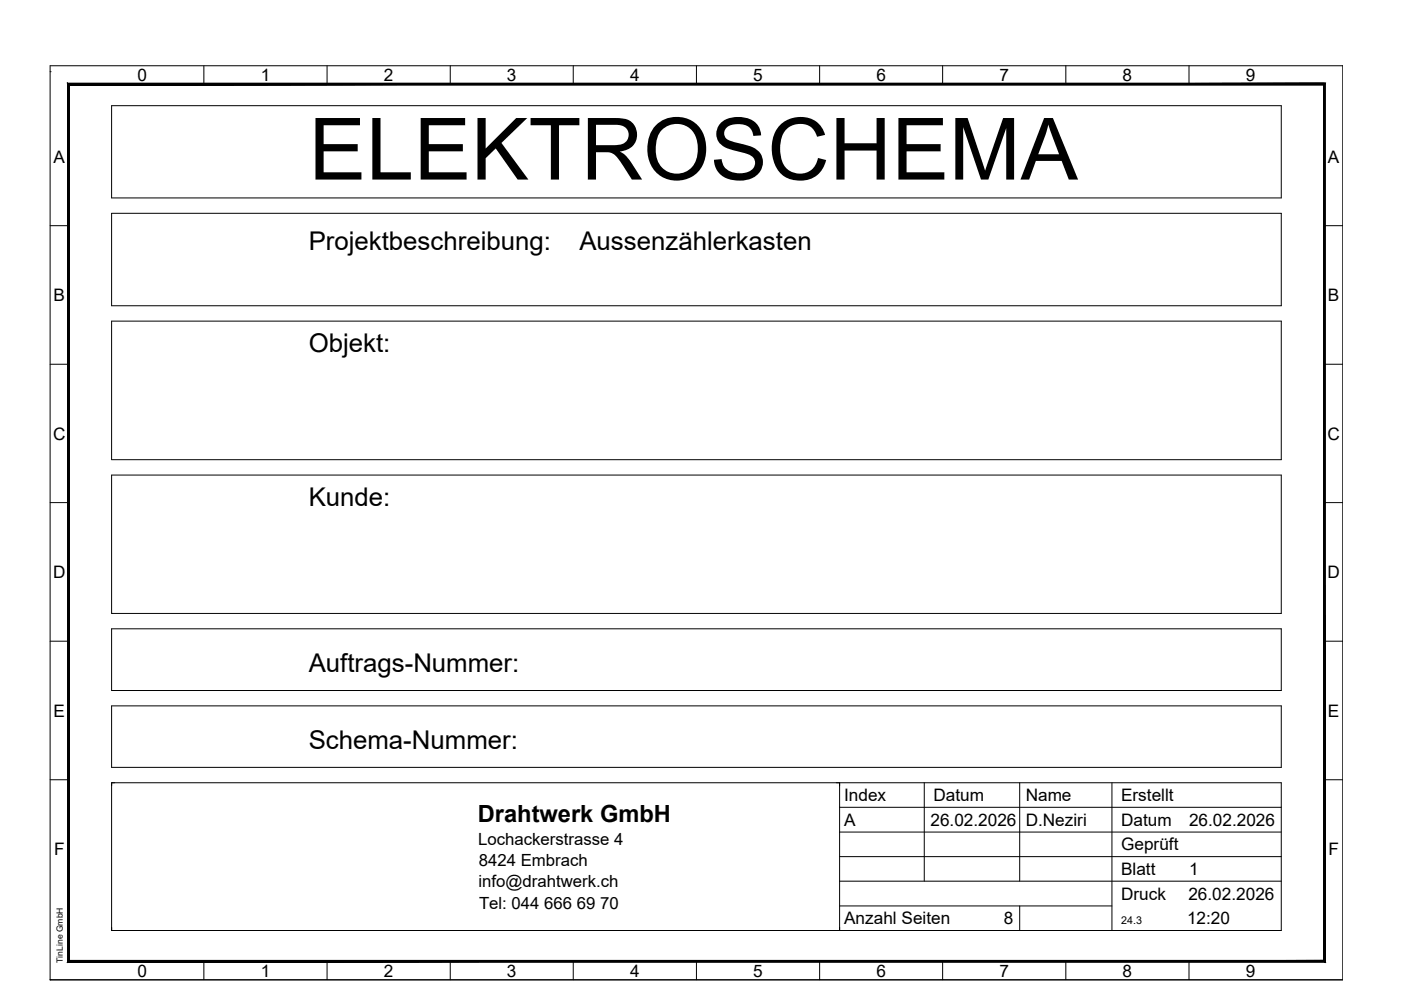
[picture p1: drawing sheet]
<svg xmlns="http://www.w3.org/2000/svg" width="297mm" height="210mm" viewBox="0 0 297 210" stroke-linecap="round" stroke-linejoin="round" font-family="sans-serif">
<g fill="none" stroke="#000" stroke-width=".21">
<path d="M10.6 15.2h.1M10.6 13.9h274.1v193.8h-274.1zM43.2 13.9v3.9M69.3 13.9v3.9M95.5 13.9v3.9M121.5 13.9v3.9M147.7 13.9v3.9M173.8 13.9v3.9M199.9 13.9v3.9M226 13.9v3.9M252.1 13.9v3.9M23.7 22.4h248v19.6h-248z"/>
<path d="M10.6 47.9h3.9M23.7 45.2h248v19.6h-248zM280.8 47.9h3.9M10.6 77.2h3.9M23.7 68.1h248v29.4h-248zM280.8 77.2h3.9M10.6 106.6h3.9M23.7 100.7h248v29.4h-248zM280.8 106.6h3.9M10.6 135.9h3.9M23.7 133.3h248v13.1h-248zM280.8 135.9h3.9"/>
<path d="M23.7 149.7h248v13h-248zM10.6 165.3h3.9M23.7 166h248v31.3h-248zM24.3 166h-.6v.6M177.3 166h.7v.6M178 171.2h93.7M178 176.4h93.7M178 166v31.3M196 166v20.8M216.2 166v20.8M235.8 166v31.3M280.8 165.3h3.9"/>
<path d="M23.7 196.6v.7h.6M178 196.6v.7h-.7M178 181.6h93.7M178 186.8h93.7M178 192.1h57.8M216.2 192.1v5.2M10.6 207.7h.1M43.2 203.8v3.9M69.3 203.8v3.9M95.5 203.8v3.9M121.5 203.8v3.9M147.7 203.8v3.9"/>
<path d="M173.8 203.8v3.9M199.9 203.8v3.9M226 203.8v3.9M252.1 203.8v3.9"/>
</g>
<g fill="#000" stroke="#000" stroke-width=".21">
<path d="M14.7 18h265.9l.4-.3zM14.4 17.7h266.6l-266.3 .3zM14.4 17.7l.3 185.9v-185.6zM14.4 17.7l.3 185.9-.3 .4zM14.7 203.6l-.3 .4 266.2-.4zM14.4 204l266.2-.4 .4 .4zM280.6 18v185.6l.4 .4zM280.6 18l.4-.3v186.3z"/>
<path d="M280.6 17.8l.4 186.2v-186.2zM280.6 17.8l.4 186.2-.4-.4zM14.4 204h266.6l-.4-.4zM14.4 204l.3-.4h265.9zM14.4 17.7v186.3l.3-.4zM14.4 17.7l.3 .3v185.6zM14.4 17.7l.3 .3 266.1-.3zM14.7 18l266.1-.3v.3z"/>
</g>
<text font-size="18.2" x="65.4" y="38.1">ELEKTROSCHEMA</text>
<g font-size="5.5">
<text x="65.4" y="53.1">Projektbeschreibung:</text>
<text x="122.9" y="53.1">Aussenzählerkasten</text>
<text x="65.4" y="74.6">Objekt:</text>
<text x="65.4" y="107.2">Kunde:</text>
<text x="65.4" y="142.5">Auftrags-Nummer:</text>
<text x="65.4" y="158.8">Schema-Nummer:</text>
</g>
<text font-size="5" x="101.3" y="174.3">Drahtwerk GmbH</text>
<g font-size="3.6">
<text x="29.2" y="17.2">0</text>
<text x="55.3" y="17.2">1</text>
<text x="81.4" y="17.2">2</text>
<text x="107.5" y="17.2">3</text>
<text x="133.6" y="17.2">4</text>
<text x="159.7" y="17.2">5</text>
<text x="185.8" y="17.2">6</text>
<text x="211.9" y="17.2">7</text>
<text x="238" y="17.2">8</text>
<text x="264.1" y="17.2">9</text>
<text x="11.3" y="34.5">A</text>
<text x="281.5" y="34.5">A</text>
<text x="11.3" y="63.9">B</text>
<text x="281.5" y="63.9">B</text>
<text x="11.3" y="93.2">C</text>
<text x="281.4" y="93.2">C</text>
<text x="11.3" y="122.6">D</text>
<text x="281.4" y="122.6">D</text>
<text x="11.3" y="151.9">E</text>
<text x="281.5" y="151.9">E</text>
<text x="179" y="169.9">Index</text>
<text x="197.9" y="169.9">Datum</text>
<text x="217.5" y="169.9">Name</text>
<text x="237.7" y="169.9">Erstellt</text>
<text x="101.4" y="179.1">Lochackerstrasse 4</text>
<text x="179" y="175.1">A</text>
<text x="197.3" y="175.1">26.02.2026</text>
<text x="217.5" y="175.1">D.Neziri</text>
<text x="237.7" y="175.1">Datum</text>
<text x="252.1" y="175.1">26.02.2026</text>
<text x="11.5" y="181.3">F</text>
<text x="101.5" y="183.6">8424 Embrach</text>
<text x="237.7" y="185.5">Blatt</text>
<text x="237.7" y="180.3">Geprüft</text>
<text x="252.1" y="185.5">1</text>
<text x="281.6" y="181.3">F</text>
<text x="101.4" y="188.1">info@drahtwerk.ch</text>
<text x="237.7" y="190.8">Druck</text>
<text x="252" y="190.7">26.02.2026</text>
<text x="101.6" y="192.6">Tel: 044 666 69 70</text>
<text x="179" y="196">Anzahl Seiten</text>
<text x="212.9" y="196">8</text>
<text x="251.7" y="195.9">12:20</text>
<text x="29.2" y="207.1">0</text>
<text x="55.3" y="207.1">1</text>
<text x="81.4" y="207.1">2</text>
<text x="107.5" y="207.1">3</text>
<text x="133.6" y="207.1">4</text>
<text x="159.7" y="207.1">5</text>
<text x="185.8" y="207.1">6</text>
<text x="211.9" y="207.1">7</text>
<text x="238" y="207.1">8</text>
<text x="264.1" y="207.1">9</text>
</g>
<text font-size="2.3" x="237.7" y="196">24.3</text>
<text font-size="1.8" x="13.3" y="204.1" transform="rotate(-90 13.3 204.1)">TinLine GmbH</text>
</svg>
